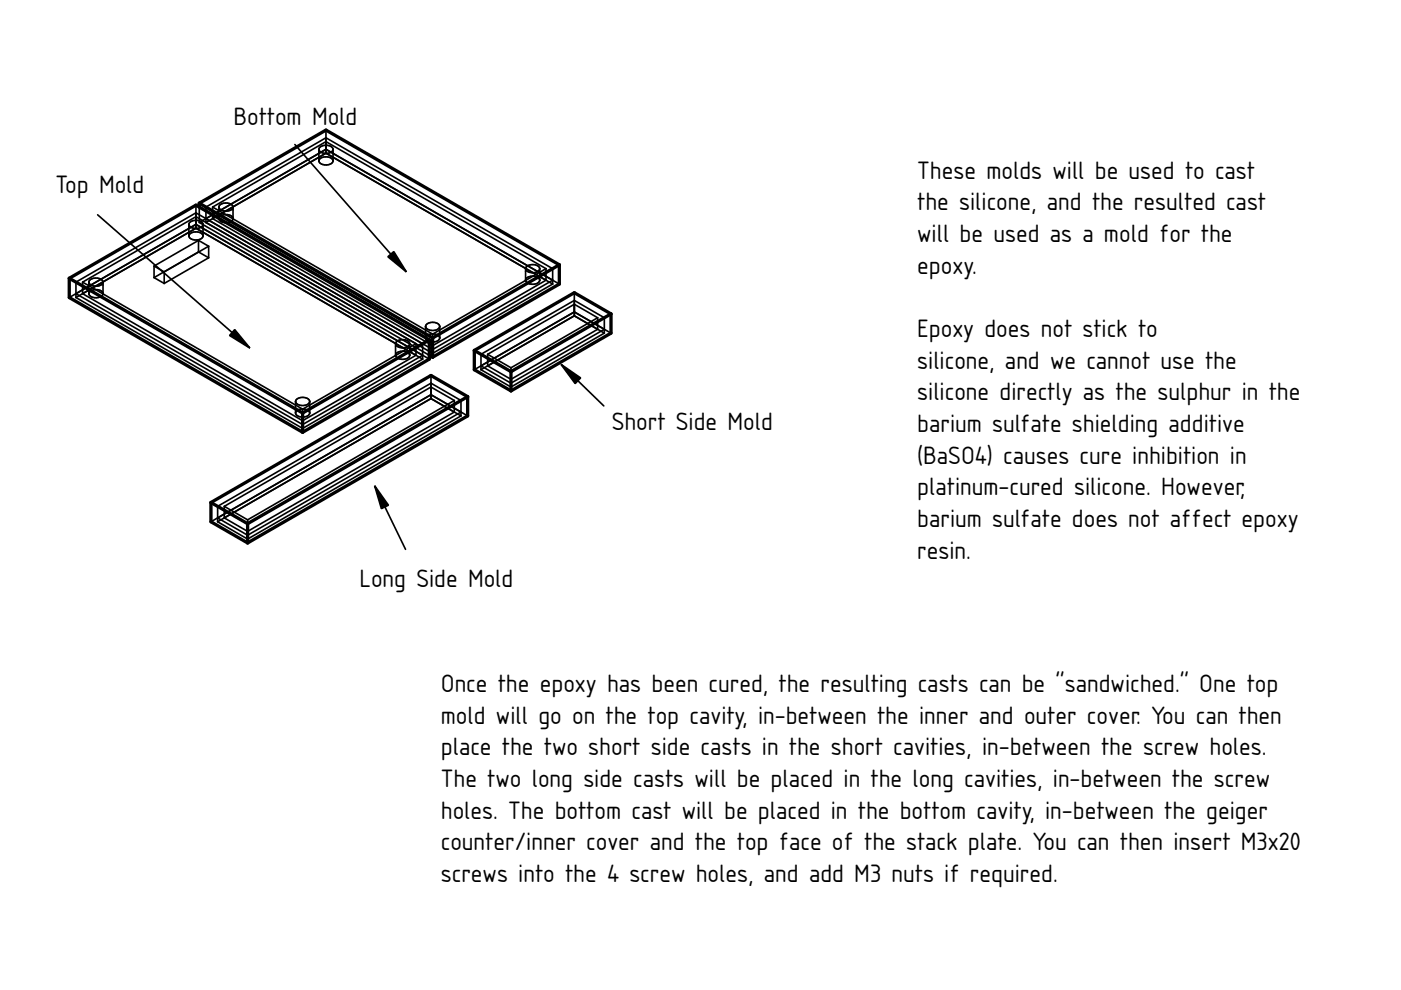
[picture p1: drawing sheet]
<svg xmlns="http://www.w3.org/2000/svg" width="297mm" height="210mm" viewBox="0 0 297 210" stroke-linecap="round" stroke-linejoin="round" font-family="sans-serif">
<g fill="none" stroke="#000" stroke-width=".35">
<path d="M62.5 30.6l23.5 26.9M67.6 31.7v2.4M69.1 32.5l48.1 27.7M69.1 32.5l-25.4 14.7v-3.3M69.1 27.6v4.9M70.6 31.7a1.79 1.79 0 0 0-2.8-.5l-.2 .5M70.6 31.7a1.73 1.73 0 0 1-3 0M70.6 34.1a1.79 1.79 0 0 0-2.8-.4l-.2 .4M70.6 34.1a1.73 1.73 0 0 1-3 0M70.6 31.7v2.4M16.1 59.8l48.1 27.8 25.4-14.7v3.2M16.1 59.8v3.3"/>
<path d="M17.5 59.8v2.5l46.7 26.9 24-13.9v-2.4l-24 13.9M17.5 59.8l24-13.9 50.2 29M17.5 59.8l46.7 27M18.8 59.8v2.5M20.7 45.5l32.1 28.1M21.8 59.8a1.73 1.73 0 0 1-3 0M21.8 59.8a1.79 1.79 0 0 0-2.7-.4l-.3 .4M21.8 59.8v2.5M32.7 56.4l2.1 1.3M32.7 56.4v2.5M32.7 58.9l2.1 1.2M34.8 57.7v2.4"/>
<path d="M40 47.6v2.4M41.5 48.4l48.1 27.7M41.5 48.4l-25.4 14.7M41.5 43.5v4.9M42.1 51l2.1 1.2M42.1 51l-9.4 5.4M42.1 51v2.4M42.1 53.4l2.1 1.3M42.1 53.4l-9.4 5.5M42.3 47.2l26.8-15.5 49.5 28.5M42.3 47.2l48.7 28.1M42.3 43.9v3.3"/>
<path d="M43 47.6a1.79 1.79 0 0 0-2.7-.5l-.3 .5M43 47.6a1.73 1.73 0 0 1-3 0M43 50a1.79 1.79 0 0 0-2.7-.4l-.3 .4M43 50a1.73 1.73 0 0 1-3 0M43 47.6v2.4M43.7 43.9l25.4-14.7 48.1 27.8M43.7 43.9l48 27.8 25.5-14.7M44.2 52.2l-9.4 5.5M44.2 52.2v2.5M44.2 54.7l-9.4 5.4M45.1 43.9v2.5l46.6 26.9 24.1-13.9v-2.4M45.1 43.9l24-13.9 46.7 27"/>
<path d="M45.1 43.9l46.6 26.9M46.4 46.4a1.79 1.79 0 0 0 2.8 .4l.2-.4M46.4 43.9v2.5M49.4 43.9a1.79 1.79 0 0 0-2.8-.4l-.2 .4M49.4 43.9a1.73 1.73 0 0 1-3 0M49.4 46.4a1.79 1.79 0 0 0-2.8-.5l-.2 .5M49.4 46.4h.1M49.4 43.9v2.5M111.4 57v2.4M114.4 57a1.73 1.73 0 0 1-3 0M114.4 57a1.79 1.79 0 0 0-2.8-.5l-.2 .5M114.4 59.4a1.79 1.79 0 0 0-2.8-.4l-.2 .4"/>
<path d="M114.4 59.4a1.73 1.73 0 0 1-3 0M114.4 57v2.4M115.8 57l-24.1 13.8M117.2 59.4l-25.5 14.7-50.2-29-25.4 14.7M117.2 57v3.2M14.7 63.1l26.8-15.5 49.5 28.5M16.1 62.3l48.1 27.7 25.4-14.7M16.1 63.1l48.1 27.7M21.8 62.3a1.79 1.79 0 0 0-2.7-.5l-.3 .5M21.8 62.3a1.73 1.73 0 0 1-3 0M83.9 72.9v2.4M86.9 72.9a1.73 1.73 0 0 1-3 0"/>
<path d="M86.9 72.9a1.79 1.79 0 0 0-2.8-.5l-.2 .5M86.9 75.3a1.79 1.79 0 0 0-2.8-.4l-.2 .4M86.9 75.3a1.73 1.73 0 0 1-3 0M86.9 72.9v2.4M89.6 76.1l-25.4 14.7M90.2 69.2v2.5M91.4 79.6v4.9M91.7 70.8v4.1M93.2 69.2a1.73 1.73 0 0 1-3 0M93.2 69.2a1.79 1.79 0 0 0-2.8-.4l-.2 .4M93.2 71.7a1.79 1.79 0 0 0-2.8-.5l-.2 .5M93.2 71.7a1.73 1.73 0 0 1-3 0"/>
<path d="M93.2 69.2v2.5M102 75.1v3.3M102 78.4l6.3 3.7M103.4 75.1l4.9 2.9M108.3 78v4.1M117.2 60.2l-25.5 14.7M119.1 77.4l8.9 8.7M121.8 67l-19.8 11.4M121.8 67l6.3 3.6M121.8 62.1v4.9M126.7 67.4v2.4l-18.4 10.6-4.9-2.8v-2.5M126.7 67.4l-4.9-2.9-18.4 10.6"/>
<path d="M126.7 67.4l-18.4 10.6M128.1 67.4l-6.3-3.7-19.8 11.4M128.1 67.4l-19.8 11.4-6.3-3.7M128.1 67.4v3.2M128.1 69.8l-19.8 11.4-6.3-3.6M128.1 70.6l-19.8 11.5M129.5 70.6l-7.7-4.5-21.2 12.3M62.7 85.1v2.5M64.2 86.8v4M65.7 85.1a1.73 1.73 0 0 1-3 0M65.7 87.6a1.79 1.79 0 0 0-2.8-.5l-.2 .5M65.7 85.1a1.79 1.79 0 0 0-2.8-.4l-.2 .4"/>
<path d="M65.7 87.6a1.73 1.73 0 0 1-3 0M65.7 85.1v2.5M91.4 84.5l-45.3 26.1M91.4 84.5l6.3 3.7M96.3 84.9v2.5l-43.8 25.3-4.9-2.9v-2.4M96.3 84.9l-4.9-2.8-43.8 25.3M96.3 84.9l-43.8 25.3M97.7 84.9l-6.3-3.7-45.3 26.2M97.7 84.9l-45.2 26.1-6.4-3.6M97.7 84.9v3.3M97.7 87.4l-45.2 26.1-6.4-3.7M97.7 88.2l-45.2 26.1"/>
<path d="M99.1 88.2l-7.7-4.5-46.7 26.9M46.1 107.4v3.2M46.1 110.6l6.4 3.7M47.6 107.4l4.9 2.8M52.5 110.2v4.1M79.5 103.2l6.5 13.3"/>
</g>
<g fill="none" stroke="#000" stroke-width=".7">
<path d="M14.7 59l26.8-15.5 49.5 28.6M14.7 59l49.5 28.6M14.7 59v4.1l49.5 28.5M42.3 43.1l26.8-15.5 49.5 28.5M42.3 43.1l49.4 28.6M42.3 43.1v.8M118.6 56.1v4.1l-26.9 15.5M118.6 56.1l-26.9 15.6M91 72.1v4l-26.8 15.5M91 72.1l-26.8 15.5M91 75.3l.7 .4M91.7 71.7v4"/>
<path d="M100.6 74.3l7.7 4.5M100.6 74.3v4.1l7.7 4.5M108.3 78.8v4.1M129.5 66.6v4l-21.2 12.3M129.5 66.6l-21.2 12.2M129.5 66.6l-7.7-4.5-21.2 12.2M64.2 87.6v4M99.1 84.1v4.1l-46.6 26.9M99.1 84.1l-46.6 26.9M99.1 84.1l-7.7-4.5-46.7 26.9M44.7 106.5l7.8 4.5M44.7 106.5v4.1l7.8 4.5"/>
<path d="M52.5 111v4.1"/>
</g>
<path d="M86.2 57.7h.1M53 73.8h.1M118.9 77.2h.1M79.4 103h.1" fill="none" stroke="#000" stroke-width=".21"/>
<path d="M82.2 54.4l1.3-1.1 2.7 4.4zM49.8 69.9l3.2 3.9-4.3-2.7zM118.9 77.2l4.2 2.9-1.2 1.2zM79.4 103l3 4.1-1.5 .7z" fill="#000" stroke="#000" stroke-width=".35"/>
<g font-size="5">
<text x="49.5" y="26.6">Bottom Mold</text>
<text x="11.7" y="41">Top Mold</text>
<text x="194.5" y="37.9">These molds will be used to cast</text>
<text x="194.5" y="44.6">the silicone, and the resulted cast</text>
<text x="194.5" y="51.3">will be used as a mold for the</text>
<text x="194.5" y="58">epoxy.</text>
<text x="194.5" y="71.5">Epoxy does not stick to</text>
<text x="194.5" y="78.2">silicone, and we cannot use the</text>
<text x="194.5" y="84.9">silicone directly as the sulphur in the</text>
<text x="129.7" y="91.2">Short Side Mold</text>
<text x="194.5" y="91.6">barium sulfate shielding additive</text>
<text x="194.5" y="98.3">(BaSO4) causes cure inhibition in</text>
<text x="194.5" y="105.1">platinum-cured silicone. However,</text>
<text x="194.5" y="111.8">barium sulfate does not affect epoxy</text>
<text x="194.5" y="118.5">resin.</text>
<text x="76.2" y="124.5">Long Side Mold</text>
<text x="93.5" y="146.7">Once the epoxy has been cured, the resulting casts can be &quot;sandwiched.&quot; One top</text>
<text x="93.5" y="153.5">mold will go on the top cavity, in-between the inner and outer cover. You can then</text>
<text x="93.5" y="160.2">place the two short side casts in the short cavities, in-between the screw holes.</text>
<text x="93.5" y="166.9">The two long side casts will be placed in the long cavities, in-between the screw</text>
<text x="93.5" y="173.6">holes. The bottom cast will be placed in the bottom cavity, in-between the geiger</text>
<text x="93.5" y="180.3">counter/inner cover and the top face of the stack plate. You can then insert M3x20</text>
<text x="93.5" y="187">screws into the 4 screw holes, and add M3 nuts if required.</text>
</g>
</svg>
